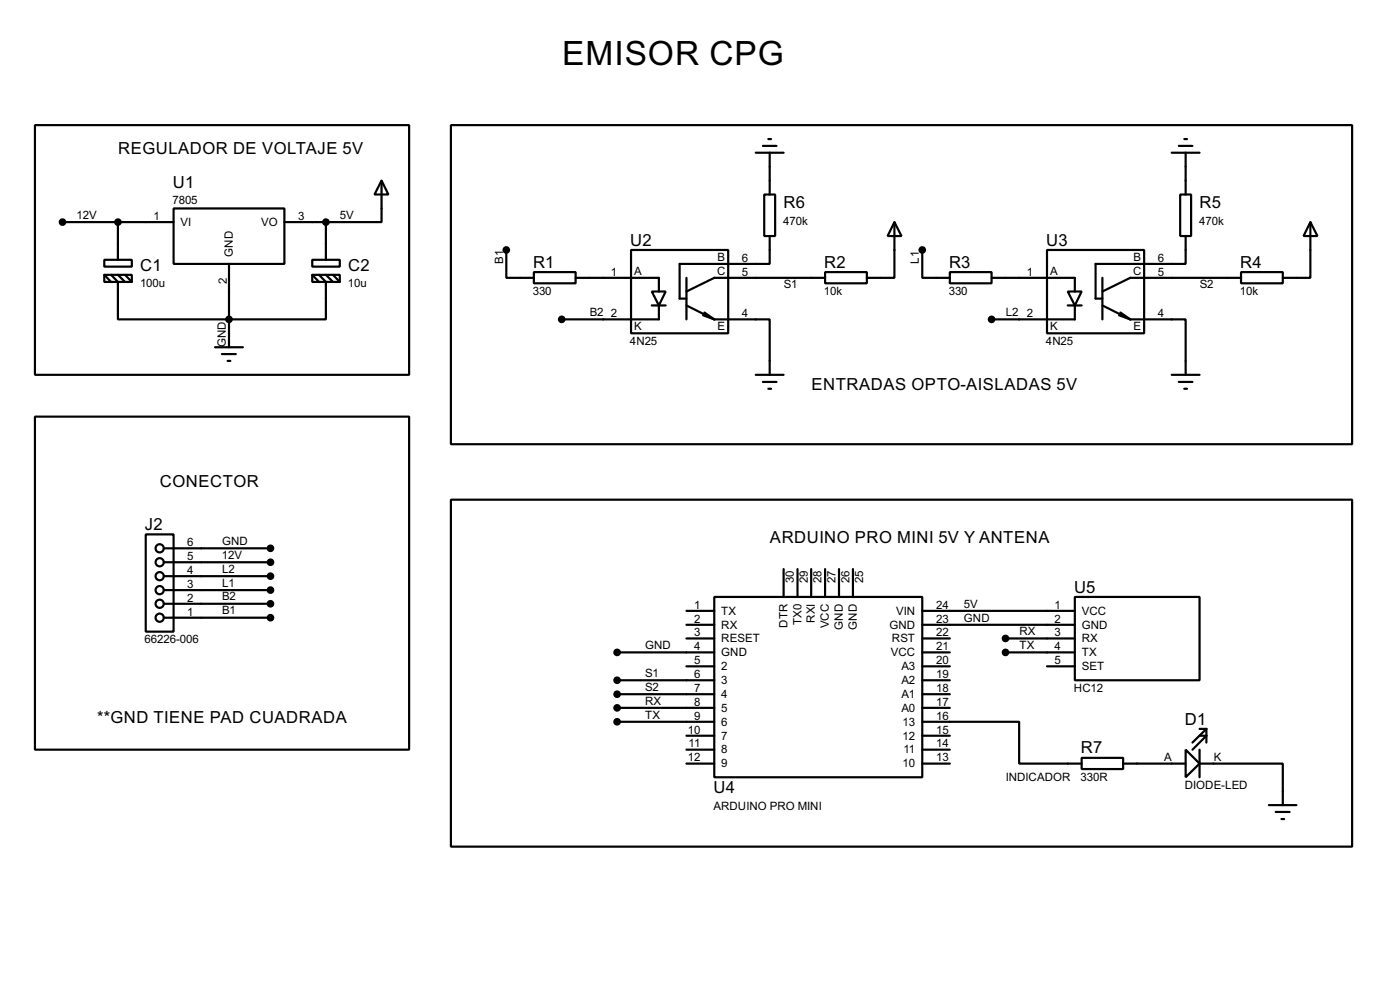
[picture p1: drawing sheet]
<svg xmlns="http://www.w3.org/2000/svg" width="256mm" height="180mm" viewBox="0 0 256 180" stroke-linecap="round" stroke-linejoin="round" font-family="sans-serif">
<g fill="none" stroke="#000" stroke-width=".4">
<path d="M6.4 22.9h68.6v45.7h-68.6zM31.8 38.2h20.3v10.1h-20.3zM69.9 33.1l1.3 2.5h-2.6zM69.9 33.1v7.6h-10.2M82.6 22.9h165.1v58.4h-165.1zM138.5 28h5.1M139.8 26.7h2.5M140 35.6h2v7.6h-2zM140.8 25.5h.5M141 28v7.6M214.7 28h5.1M216 26.7h2.5"/>
<path d="M216.2 35.6h2v7.6h-2zM217 25.5h.5M217.2 28v7.6M11.5 40.7h20.3M19.1 47.6h5.1v1.2h-5.1zM19.1 50.3h5.1v1.3h-5.1zM19.1 50.3l1.3 1.3M20.4 50.3l1.2 1.3v6.9h38.1v-6.9l-1.2-1.3M21.6 40.7v6.9M21.6 50.3l1.3 1.3M22.9 50.3l1.3 1.3M42 48.3v15.3"/>
<path d="M52.1 40.7h7.6M57.2 47.6h5.1v1.2h-5.1zM57.2 50.3h5.1v1.3h-5.1zM57.2 50.3l1.3 1.3M59.7 40.7v6.9M59.7 50.3l1.3 1.3M61 50.3l1.3 1.3M92.8 45.8v5.1h5M97.8 49.8h7.7v2.1h-7.7zM105.5 50.9h15.2v2.5M115.6 45.8h17.8v15.2h-17.8zM119.4 53.4h2.6l-1.3 2.5z"/>
<path d="M119.4 55.9h2.6M120.7 55.9v2.6h-17.8M125.8 50.9v7.6M125.8 55.9l5.1 2.6M128.8 57.7l2.1 .8M129.1 57.2l1.8 1.3M130.9 58.5h10.1v10.1M141 43.2v5.1h-16.5v6.4h1.3M151.2 49.8h7.6v2.1h-7.6zM151.2 50.9h-20.3l-5.1 2.5M163.9 40.7l1.3 2.5h-2.6zM163.9 40.7v10.2h-5.1"/>
<path d="M169 45.8v5.1h5M174 49.8h7.7v2.1h-7.7zM181.7 50.9h15.2v2.5M191.8 45.8h17.8v15.2h-17.8zM195.6 53.4h2.6l-1.3 2.5zM195.6 55.9h2.6M196.9 55.9v2.6h-15.2M202 50.9v7.6M202 55.9l5.1 2.6M205 57.7l2.1 .8M205.3 57.2l1.8 1.3M207.1 58.5h10.1v10.1"/>
<path d="M217.2 43.2v5.1h-16.5v6.4h1.3M227.4 49.8h7.6v2.1h-7.6zM227.4 50.9h-20.3l-5.1 2.5M240.1 40.7l1.3 2.5h-2.6zM240.1 40.7v10.2h-5.1M6.4 76.3h68.6v60.9h-68.6zM39.4 63.6h5.1M40.7 64.8h2.5M41.7 66.1h.5M138.5 68.6h5.1M139.8 69.9h2.5M140.8 71.2h.5"/>
<path d="M214.7 68.6h5.1M216 69.9h2.5M217 71.2h.5M26.7 97.8h5.1v17.8h-5.1zM82.6 91.5h165.1v63.5h-165.1zM30 100.4h19.6M30 102.9h19.6M30 105.5h19.6M30 108h19.6M30 110.5h19.6M30 113.1h19.6M113.1 119.4h17.8"/>
<path d="M125.8 111.8h5.1M125.8 114.4h5.1M125.8 116.9h5.1M130.9 109.3h38.1v33h-38.1zM143.6 104.2v5.1M146.1 104.2v5.1M148.6 104.2v5.1M151.2 104.2v5.1M153.7 104.2v5.1M156.3 104.2v5.1M169 111.8h27.9M169 114.4h27.9"/>
<path d="M169 119.4h5M169 116.9h5M184.2 119.4h12.7M184.2 116.9h12.7M196.9 109.3h22.9v15.2h-22.9zM113.1 124.5h17.8M113.1 127.1h17.8M113.1 129.6h17.8M113.1 132.1h17.8M125.8 139.8h5.1M125.8 122h5.1M125.8 134.7h5.1"/>
<path d="M125.8 137.2h5.1M169 132.1h17.7v7.7h11.5M169 124.5h5M169 127.1h5M169 129.6h5M169 139.8h5M169 122h5M169 134.7h5M169 137.2h5M191.8 122h5.1M198.2 138.7h7.6v2.1h-7.6zM205.8 139.8h11.4"/>
<path d="M217.2 137.2l2.6 2.6-2.6 2.5zM219.8 139.8h15.2v7.6M219.8 134.7h1.2l-2.5 2.5M219.8 137.2v5.1M219.8 133.4h1.2M221 133.4l-2.5 2.5M221 133.4v2.5M232.5 147.4h5M233.7 148.6h2.6M234.8 149.9h.5"/>
<circle cx="29.2" cy="100.4" r=".75"/>
<circle cx="29.2" cy="108" r=".75"/>
<circle cx="29.2" cy="110.5" r=".75"/>
<circle cx="29.2" cy="105.5" r=".75"/>
<circle cx="29.2" cy="102.9" r=".75"/>
<circle cx="29.2" cy="113.1" r=".75"/>
</g>
<g fill="#000" stroke="#000" stroke-width=".4">
<circle cx="11.4" cy="40.7" r=".5"/>
<circle cx="21.6" cy="40.7" r=".5"/>
<circle cx="41.9" cy="58.5" r=".5"/>
<circle cx="59.7" cy="40.7" r=".5"/>
<circle cx="92.7" cy="45.8" r=".5"/>
<circle cx="102.9" cy="58.5" r=".5"/>
<circle cx="168.9" cy="45.8" r=".5"/>
<circle cx="181.6" cy="58.5" r=".5"/>
<circle cx="49.5" cy="102.9" r=".5"/>
<circle cx="49.5" cy="110.5" r=".5"/>
<circle cx="49.5" cy="108" r=".5"/>
<circle cx="49.5" cy="113.1" r=".5"/>
<circle cx="49.5" cy="105.5" r=".5"/>
<circle cx="49.5" cy="100.4" r=".5"/>
<circle cx="113" cy="119.4" r=".5"/>
<circle cx="184.2" cy="116.9" r=".5"/>
<circle cx="184.2" cy="119.4" r=".5"/>
<circle cx="113" cy="129.6" r=".5"/>
<circle cx="113" cy="124.5" r=".5"/>
<circle cx="113" cy="132.1" r=".5"/>
<circle cx="113" cy="127.1" r=".5"/>
</g>
<text font-size="6.9" x="103" y="11.9">EMISOR CPG</text>
<g font-size="3.4">
<text x="21.7" y="28.2">REGULADOR DE VOLTAJE 5V</text>
<text x="31.7" y="34.4">U1</text>
<text x="143.6" y="38.1">R6</text>
<text x="219.8" y="38.1">R5</text>
<text x="115.5" y="45">U2</text>
<text x="191.7" y="45">U3</text>
<text x="25.7" y="49.6">C1</text>
<text x="63.8" y="49.6">C2</text>
<text x="97.7" y="49">R1</text>
<text x="151" y="49">R2</text>
<text x="173.9" y="49">R3</text>
<text x="227.2" y="49">R4</text>
<text x="148.7" y="71.4">ENTRADAS OPTO-AISLADAS 5V</text>
<text x="29.3" y="89.2">CONECTOR</text>
<text x="26.6" y="97">J2</text>
<text x="141.1" y="99.3">ARDUINO PRO MINI 5V Y ANTENA</text>
<text x="196.8" y="108.5">U5</text>
<text x="17.8" y="132.3">**GND TIENE PAD CUADRADA</text>
<text x="198" y="137.9">R7</text>
<text x="217.1" y="132.6">D1</text>
<text x="130.7" y="145.2">U4</text>
</g>
<g font-size="2.4">
<text x="14" y="40">12V</text>
<text x="28.1" y="40.2">1</text>
<text x="31.6" y="37.3">7805</text>
<text x="33.1" y="41.3">VI</text>
<text x="47.8" y="41.3">VO</text>
<text x="54.7" y="40.2">3</text>
<text x="62.3" y="40">5V</text>
<text x="143.5" y="41.1">470k</text>
<text x="219.7" y="41.1">470k</text>
<text x="42.6" y="47" transform="rotate(-90 42.6 47)">GND</text>
<text x="131.4" y="47.7">B</text>
<text x="135.9" y="47.9">6</text>
<text x="207.6" y="47.7">B</text>
<text x="212.1" y="47.9">6</text>
<text x="25.7" y="52.6">100u</text>
<text x="41.6" y="52" transform="rotate(-90 41.6 52)">2</text>
<text x="63.8" y="52.6">10u</text>
<text x="92.2" y="48.3" transform="rotate(-90 92.2 48.3)">B1</text>
<text x="97.6" y="54">330</text>
<text x="111.9" y="50.4">1</text>
<text x="116.2" y="50.3">A</text>
<text x="131.4" y="50.3">C</text>
<text x="135.9" y="50.4">5</text>
<text x="143.6" y="52.8">S1</text>
<text x="151" y="54">10k</text>
<text x="168.4" y="48.3" transform="rotate(-90 168.4 48.3)">L1</text>
<text x="173.8" y="54">330</text>
<text x="188.1" y="50.4">1</text>
<text x="192.4" y="50.3">A</text>
<text x="207.6" y="50.3">C</text>
<text x="212.1" y="50.4">5</text>
<text x="219.8" y="52.8">S2</text>
<text x="227.2" y="54">10k</text>
<text x="108" y="57.9">B2</text>
<text x="111.9" y="58.1">2</text>
<text x="135.9" y="58.1">4</text>
<text x="184.2" y="57.9">L2</text>
<text x="188.1" y="58.1">2</text>
<text x="212.1" y="58.1">4</text>
<text x="41.4" y="63.5" transform="rotate(-90 41.4 63.5)">GND</text>
<text x="115.4" y="63.1">4N25</text>
<text x="116.2" y="60.4">K</text>
<text x="131.4" y="60.4">E</text>
<text x="191.6" y="63.1">4N25</text>
<text x="192.4" y="60.4">K</text>
<text x="207.6" y="60.4">E</text>
<text x="34.3" y="100">6</text>
<text x="40.7" y="99.8">GND</text>
<text x="34.3" y="107.6">3</text>
<text x="34.3" y="105.1">4</text>
<text x="34.3" y="102.5">5</text>
<text x="40.7" y="102.3">12V</text>
<text x="40.7" y="104.9">L2</text>
<text x="40.7" y="107.4">L1</text>
<text x="145.5" y="106.7" transform="rotate(-90 145.5 106.7)">30</text>
<text x="148" y="106.7" transform="rotate(-90 148 106.7)">29</text>
<text x="150.5" y="106.7" transform="rotate(-90 150.5 106.7)">28</text>
<text x="153.1" y="106.7" transform="rotate(-90 153.1 106.7)">27</text>
<text x="155.6" y="106.7" transform="rotate(-90 155.6 106.7)">26</text>
<text x="158.2" y="106.7" transform="rotate(-90 158.2 106.7)">25</text>
<text x="34.3" y="112.7">1</text>
<text x="34.3" y="110.1">2</text>
<text x="40.7" y="109.9">B2</text>
<text x="40.7" y="112.5">B1</text>
<text x="127.2" y="111.4">1</text>
<text x="127.2" y="114">2</text>
<text x="132.1" y="112.5">TX</text>
<text x="149.3" y="114" transform="rotate(-90 149.3 114)">RXI</text>
<text x="164.2" y="112.5">VIN</text>
<text x="171.5" y="111.4">24</text>
<text x="171.5" y="114">23</text>
<text x="176.6" y="111.2">5V</text>
<text x="176.6" y="113.8">GND</text>
<text x="193.2" y="111.4">1</text>
<text x="193.2" y="114">2</text>
<text x="198.2" y="112.5">VCC</text>
<text x="26.5" y="117.7">66226-006</text>
<text x="118.2" y="118.8">GND</text>
<text x="127.2" y="116.5">3</text>
<text x="127.2" y="119">4</text>
<text x="132.1" y="115.1">RX</text>
<text x="132.1" y="117.6">RESET</text>
<text x="144.3" y="114.9" transform="rotate(-90 144.3 114.9)">DTR</text>
<text x="146.8" y="114.4" transform="rotate(-90 146.8 114.4)">TX0</text>
<text x="151.9" y="115" transform="rotate(-90 151.9 115)">VCC</text>
<text x="154.4" y="115.2" transform="rotate(-90 154.4 115.2)">GND</text>
<text x="157" y="115.2" transform="rotate(-90 157 115.2)">GND</text>
<text x="162.9" y="115.1">GND</text>
<text x="163.4" y="117.6">RST</text>
<text x="171.5" y="116.5">22</text>
<text x="171.5" y="119">21</text>
<text x="186.7" y="116.3">RX</text>
<text x="186.7" y="118.8">TX</text>
<text x="193.2" y="116.5">3</text>
<text x="193.2" y="119">4</text>
<text x="198.2" y="115.1">GND</text>
<text x="198.2" y="117.6">RX</text>
<text x="118.2" y="123.9">S1</text>
<text x="127.2" y="121.6">5</text>
<text x="127.2" y="124.1">6</text>
<text x="132.1" y="122.7">2</text>
<text x="132.1" y="125.2">3</text>
<text x="132.1" y="120.1">GND</text>
<text x="163.2" y="120.1">VCC</text>
<text x="165.1" y="122.7">A3</text>
<text x="165.1" y="125.2">A2</text>
<text x="171.5" y="121.6">20</text>
<text x="171.5" y="124.1">19</text>
<text x="193.2" y="121.6">5</text>
<text x="198.2" y="120.1">TX</text>
<text x="198.2" y="122.7">SET</text>
<text x="118.2" y="126.5">S2</text>
<text x="118.2" y="129">RX</text>
<text x="118.2" y="131.5">TX</text>
<text x="127.2" y="126.7">7</text>
<text x="127.2" y="129.2">8</text>
<text x="127.2" y="131.7">9</text>
<text x="132.1" y="127.8">4</text>
<text x="132.1" y="130.3">5</text>
<text x="165.1" y="127.8">A1</text>
<text x="165.1" y="130.3">A0</text>
<text x="171.5" y="126.7">18</text>
<text x="171.5" y="129.2">17</text>
<text x="171.5" y="131.7">16</text>
<text x="196.7" y="126.6">HC12</text>
<text x="126" y="134.3">10</text>
<text x="126.2" y="136.8">11</text>
<text x="132.1" y="132.8">6</text>
<text x="132.1" y="135.4">7</text>
<text x="132.1" y="137.9">8</text>
<text x="165.4" y="132.8">13</text>
<text x="165.4" y="135.4">12</text>
<text x="165.5" y="137.9">11</text>
<text x="171.5" y="134.3">15</text>
<text x="171.5" y="136.8">14</text>
<text x="126" y="139.4">12</text>
<text x="132.1" y="140.5">9</text>
<text x="165.4" y="140.5">10</text>
<text x="171.5" y="139.4">13</text>
<text x="184.2" y="143">INDICADOR</text>
<text x="198" y="142.9">330R</text>
<text x="213.3" y="139.4">A</text>
<text x="222.3" y="139.4">K</text>
<text x="130.7" y="148.2">ARDUINO PRO MINI</text>
<text x="217" y="144.4">DIODE-LED</text>
</g>
</svg>
